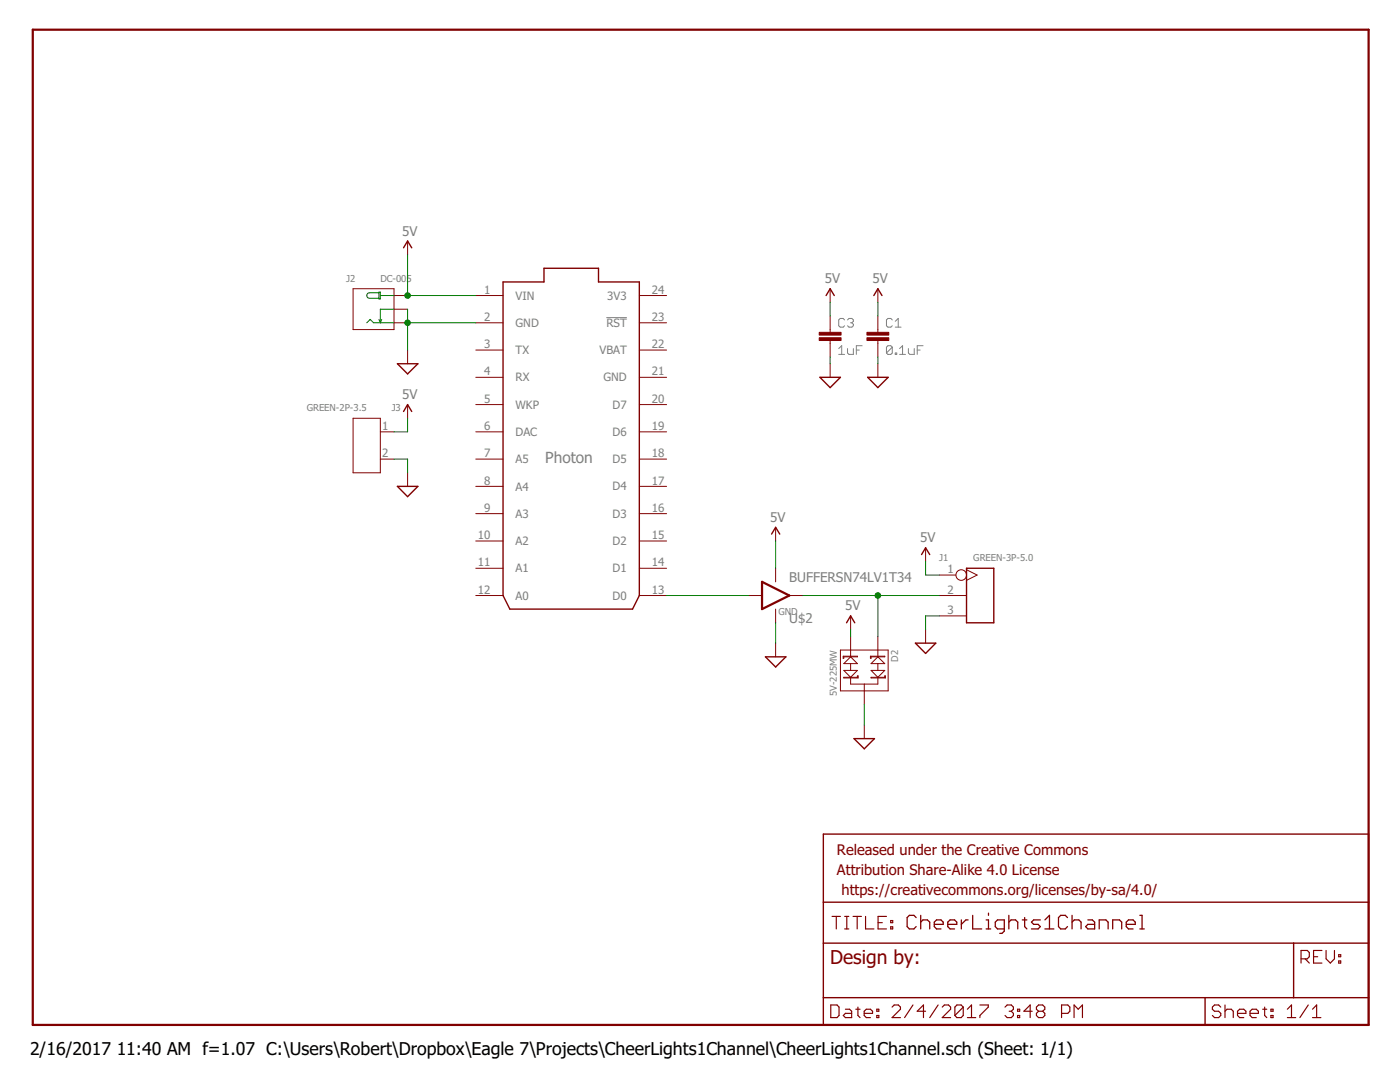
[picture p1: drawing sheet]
<svg xmlns="http://www.w3.org/2000/svg" width="279mm" height="216mm" viewBox="0 0 279 216" stroke-linecap="round" stroke-linejoin="round" font-family="sans-serif">
<g fill="none" stroke="#808080" stroke-width=".2">
<path d="M121 63.4h4.1M167.4 70.7h1.2M167.4 69.6l.6-.6v1.7M168.6 63.8l-.3-.3h-.6l-.3 .3v1.2l.3 .3h.6l.3-.3M169.1 69.6v.8l.3 .3h.9v-1.1M169.1 63.8l.3-.3h.6l.3 .3v.3l-.3 .3M169.7 64.4h.3M170 64.4l.3 .3v.3l-.3 .3h-.6l-.3-.3M170.9 69.8h.6M172.1 69h-1.2v1.7M178.1 63.8l-.3-.3h-.6l-.3 .3v1.2l.3 .3h.6l.3-.3M178.1 69.3l-.3-.3h-.6l-.3 .3v1.1"/>
<path d="M178.1 69.3v1.1l-.3 .3h-.6l-.3-.3M178.1 69.3l-1.2 1.1M178.7 70.4h.3v.3h-.3zM178.7 65.3h1.1M178.7 64.1l.6-.6v1.8M179.5 70.7h1.2M179.5 69.6l.6-.6v1.7M181.3 69.6v.8l.3 .3h.9v-1.1M183 69.8h.6M184.2 69h-1.2v1.7"/>
</g>
<g fill="none" stroke="#800000" stroke-width=".28">
<path d="M80.5 49.4l.8-1.3 .9 1.3M100.4 56.3h8.2v-2.8h10.8v2.8h8.2v62.5l-1.4 2.7h-24.5l-1.3-2.7zM164.9 59l.8-1.4 .8 1.4M174.4 59l.8-1.4 .8 1.4M79.3 72.6h4.1l-2.1 2zM163.6 75.3h4.1l-2 2zM173.2 75.3h4l-2 2zM79.3 97h4.1l-2.1 2.1zM80.5 82.1l.8-1.4 .9 1.4M154 106.6l.8-1.4 .8 1.4M183.9 110.7l.8-1.4 .8 1.4M192.9 113.4h5.4v10.9h-5.4z"/>
<path d="M152.8 131.1h4l-2 2zM169 124.3l.8-1.4 .8 1.4M182.7 128.3h4.1l-2.1 2.1zM170.4 147.4h4.1l-2 2zM164.3 166.4h108.8v38.1h-108.8zM164.3 188.2h108.8M164.3 199.1h108.8M164.3 180h108.8M240.5 199.1v5.4M258.2 188.2v10.9"/>
</g>
<g fill="none" stroke="#800000" stroke-width=".2">
<path d="M70.5 57.6h8.1v8.2h-8.1zM78.6 59h2.7M81.3 48.1v2.7M95 59h5.4M127.6 59h5.4M165.7 57.6v2.7M175.2 57.6v2.7M78.6 64.4h2.7M78.6 61.7h2.7M81.3 69.8v2.8M95 64.4h5.4M95 69.8h5.4"/>
<path d="M95 75.3h5.4M127.6 64.4h5.4M127.6 69.8h5.4M127.6 75.3h5.4M165.7 63.1v3.2M165.7 67.9v3.3M165.7 72.6v2.7M175.2 63.1v3.2M175.2 67.9v3.3M175.2 72.6v2.7M70.5 83.5h5.4v10.8h-5.4zM75.9 86.2h2.7"/>
<path d="M75.9 91.6h2.7M81.3 80.7v2.8M81.3 94.3v2.7M95 80.7h5.4M95 86.2h5.4M95 91.6h5.4M95 97h5.4M127.6 80.7h5.4M127.6 86.2h5.4M127.6 91.6h5.4M127.6 97h5.4M95 102.5h5.4"/>
<path d="M95 107.9h5.4M95 113.4h5.4M95 118.8h5.4M127.6 102.5h5.4M127.6 107.9h5.4M127.6 113.4h5.4M127.6 118.8h5.4M149.4 118.8h2.7M154.8 105.2v2.7M154.8 113.4v2.7M157.5 118.8h2.7M184.7 109.3v2.7"/>
<path d="M187.5 118.8h5.4M187.5 114.7h3.3M192.9 113.7l2.1 1-2.1 1.1M154.8 121.5v2.8M154.8 128.3v2.8M167.7 129.7h9.5v8.2h-9.5zM168.3 130.9h2.8v.2h-2.7v.2h-.1zM168.4 135.1h2.7v-.2h.2v.4h-2.9zM168.4 133.8h2.7l-1.3 1.3zM169.8 135.1v1.4h5.4v-1.4M169.8 131.1l1.3 1.3h-2.7zM169.8 122.9v2.7"/>
<path d="M169.8 127v4.1M169.8 132.4v1.4M172.5 136.5v4.1M173.7 130.9h2.9v.2h-2.8v.2h-.1zM173.8 135.1h2.8v-.2h.1v.4h-2.9zM173.8 133.8h2.8l-1.4 1.3zM175.2 127v4.1M175.2 132.4v1.4M175.2 131.1l1.4 1.3h-2.8zM184.7 125.6v2.7M187.5 122.9h5.4M172.5 144.7v2.7"/>
<circle cx="191.8" cy="114.7" r="1.06"/>
</g>
<path d="M6.5 5.9h266.6v198.6h-266.6zM152.1 116.1l5.4 2.7-5.4 2.7z" fill="none" stroke="#800000" stroke-width=".44"/>
<g fill="none" stroke="#800000" stroke-width=".23">
<path d="M166.1 182.9h1.6M166.9 182.9v2.5M168.6 182.9h.8M168.6 185.4h.8M169 182.9v2.5M170.2 182.9h1.7M171.1 182.9v2.5M172.7 182.9v2.5h1.7M175.2 184.1h.9M176.9 182.9h-1.7v2.5h1.7M177.8 184.9h.4v.5h-.4zM177.8 183.7h.4v.4h-.4z"/>
<path d="M259.7 191.3h1.2l.4-.4v-.8l-.4-.4h-1.2v2.5M260.5 191.3l.8 .9M262.1 190.9h.9M263.8 189.7h-1.7v2.5h1.7M264.6 189.7v1.6l.9 .9 .8-.9v-1.6M267.2 191.7h.4v.5h-.4zM267.2 190.5h.4v.4h-.4zM165.8 200.5h1.2l.4 .5v1.6l-.4 .5h-1.2zM168.7 201.4h.8l.5 .4v1.3h-1.3l-.4-.5 .4-.4h1.3M170.8 201.4h.8M171.2 201v1.6l.4 .5M172.5 202.2h1.6v-.4l-.4-.4h-.8l-.4 .4v.8l.4 .5h.8"/>
<path d="M175 202.6h.4v.5h-.4zM175 201.4h.4v.4h-.4zM178 201l.5-.5h.8l.4 .5v.4l-1.7 1.7h1.7M182.2 200.5l-1.7 2.6M184.7 201.8h-1.7l1.3-1.3v2.6M187.2 200.5l-1.7 2.6M188 201l.5-.5h.8l.4 .5v.4l-1.7 1.7h1.7M192.2 201v1.6l-.4 .5h-.8l-.4-.5M192.2 201l-.4-.5h-.8l-.4 .5v1.6M192.2 201l-1.6 1.6M193.1 203.1h1.6M193.1 201.4l.8-.9v2.6"/>
<path d="M195.6 200.5h1.6v.5l-1.6 1.6v.5M200.6 201l.4-.5h.8l.4 .5v.4l-.4 .4M201.4 201.8h.4M201.8 201.8l.4 .4v.4l-.4 .5h-.8l-.4-.5M203.1 202.6h.4v.5h-.4zM203.1 201.4h.4v.4h-.4zM206 201.8h-1.7l1.3-1.3v2.6M207.3 201.8l-.5 .4v.4l.5 .5h.8l.4-.5v-.4l-.4-.4M207.3 201.8l-.5-.4v-.4l.5-.5h.8l.4 .5v.4l-.4 .4M207.3 201.8h.8M211.9 202.2h1.2l.4-.4v-.8l-.4-.5h-1.2v2.6M214.4 203.1v-2.6l.8 .9 .8-.9v2.6"/>
<path d="M243.6 201l-.4-.5h-.8l-.4 .5v.4l.4 .4h.8l.4 .4v.4l-.4 .5h-.8l-.4-.5M244.5 201.8l.4-.4h.8l.4 .4v1.3M244.5 200.5v2.6M247 202.2h1.6v-.4l-.4-.4h-.8l-.4 .4v.8l.4 .5h.8M249.5 202.2h1.6v-.4l-.4-.4h-.8l-.4 .4v.8l.4 .5h.8M252 201.4h.8M252.4 201v1.6l.4 .5M253.6 202.6h.5v.5h-.5zM253.6 201.4h.5v.4h-.5zM256.9 203.1h1.7M256.9 201.4l.8-.9v2.6M261.1 200.5l-1.7 2.6"/>
<path d="M261.9 203.1h1.7M261.9 201.4l.9-.9v2.6"/>
</g>
<g fill="none" stroke="#800000" stroke-width=".25">
<path d="M182.8 183.1l-.4-.5h-.9l-.5 .5v1.8l.5 .5h.9l.4-.5M183.7 182.6v2.8M183.7 184l.5-.4h.9l.4 .4v1.4M186.5 184.4h1.7v-.4l-.4-.4h-.9l-.4 .4v.9l.4 .5h.9M189.1 184.4h1.8v-.4l-.4-.4h-.9l-.5 .4v.9l.5 .5h.9M191.9 183.6v1.8M193.2 183.6h-.4l-.9 .8M194.1 182.6v2.8h1.8M196.8 185.4h.9M196.8 183.6h.5v1.8M197.3 182.2v.4M200.4 185.4h-1.3l-.5-.5v-.9l.5-.4h1.3v2.2l-.4 .4h-.5"/>
<path d="M201.3 184l.5-.4h.9l.4 .4v1.4M201.3 182.6v2.8M204 183.6h.9M204.5 183.1v1.8l.4 .5M207.6 183.6h-1.3l-.5 .4 .5 .4h.9l.4 .5-.4 .5h-1.4M208.5 185.4h1.8M208.5 183.6l.9-1v2.8M213 183.1l-.4-.5h-.9l-.5 .5v1.8l.5 .5h.9l.4-.5M214 184l.4-.4h.9l.5 .4v1.4M214 182.6v2.8M217.1 183.6h.9l.5 .4v1.4h-1.4l-.4-.5 .4-.5h1.4M219.4 185.4v-1.8h1.3l.4 .4v1.4"/>
<path d="M222.1 185.4v-1.8h1.3l.5 .4v1.4M224.8 184.4h1.8v-.4l-.5-.4h-.9l-.4 .4v.9l.4 .5h.9M227.5 182.6h.4v2.8M227.5 185.4h.9"/>
</g>
<g fill="#800000" stroke="#800000" stroke-width=".2">
<path d="M173 67.4h4.4v.5h-4.4z"/>
<path d="M173 66.3h4.4v.6h-4.4z"/>
<path d="M163.5 67.4h4.4v.5h-4.4z"/>
<path d="M163.5 66.3h4.4v.6h-4.4z"/>
</g>
<g fill="none" stroke="#008000" stroke-width=".2">
<path d="M75.6 58.4h-1.9a.55 .55 0 0 0-.5 .6 .55 .55 0 0 0 .5 .5h1.9M75.6 58.3h.3v1.3h-.3zM75.9 59h2.7M81.3 50.8v8.2h13.7M73.2 64.4l.7-.7 .6 .7h4.1M75.6 63.7l.3 .7M76.2 63.7l-.3 .7M78.6 61.7h-2.7v2.7M81.3 64.4h13.7M81.3 61.7v8.1M165.7 60.3v2.8M165.7 71.2v1.4"/>
<path d="M175.2 60.3v2.8M175.2 71.2v1.4M78.6 91.6h2.7v2.7M81.3 83.5v2.7h-2.7M133 118.8h16.4M154.8 107.9v5.5M160.2 118.8h27.3M175.2 118.8v8.2M184.7 112v2.7h2.8M154.8 124.3v4M169.8 125.6v1.4M187.5 122.9h-2.8v2.7"/>
<path d="M172.5 140.6v4.1"/>
</g>
<g fill="#008000" stroke="#008000" stroke-width=".2">
<circle cx="81.3" cy="64.4" r=".55"/>
<circle cx="81.3" cy="59" r=".55"/>
<circle cx="175.2" cy="118.8" r=".55"/>
</g>
<text font-size="3.8" fill="#800000" x="165.7" y="192.3">Design by:</text>
<g font-size="3.5">
<text x="6" y="210.6">2/16/2017</text>
<text x="23.3" y="210.6">11:40 AM f=1.07 C:\Users\Robert\Dropbox\Eagle 7\Projects\CheerLights1Channel\CheerLights1Channel.sch (Sheet: 1/1)</text>
</g>
<text font-size="3.1" fill="#808080" x="108.8" y="92.4">Photon</text>
<g font-size="2.9" fill="#800000">
<text x="167" y="170.5">Released under the Creative Commons</text>
<text x="167" y="174.6">Attribution Share-Alike 4.0 License</text>
<text x="168" y="178.7">https://creativecommons.org/licenses/by-sa/4.0/</text>
</g>
<g font-size="2.7" fill="#808080">
<text x="80.3" y="47">5V</text>
<text x="164.6" y="56.5">5V</text>
<text x="174.1" y="56.5">5V</text>
<text x="80.3" y="79.6">5V</text>
<text x="153.7" y="104.1">5V</text>
<text x="183.6" y="108.2">5V</text>
<text x="157.5" y="116.1">BUFFERSN74LV1T34</text>
<text x="157.5" y="124.3">U$2</text>
<text x="168.7" y="121.8">5V</text>
</g>
<g font-size="2.3" fill="#808080">
<text x="96.6" y="58.6">1</text>
<text x="102.9" y="59.8">VIN</text>
<text x="121.2" y="59.8">3V3</text>
<text x="130.1" y="58.6">24</text>
<text x="96.6" y="64">2</text>
<text x="102.9" y="65.2">GND</text>
<text x="121" y="65.2">RST</text>
<text x="130.1" y="64">23</text>
<text x="96.6" y="69.5">3</text>
<text x="102.9" y="70.7">TX</text>
<text x="119.6" y="70.7">VBAT</text>
<text x="130.1" y="69.5">22</text>
<text x="96.6" y="74.9">4</text>
<text x="102.9" y="76.1">RX</text>
<text x="120.4" y="76.1">GND</text>
<text x="130.1" y="74.9">21</text>
<text x="96.6" y="80.4">5</text>
<text x="102.9" y="81.6">WKP</text>
<text x="122.3" y="81.5">D7</text>
<text x="130.1" y="80.4">20</text>
<text x="76.3" y="85.8">1</text>
<text x="96.6" y="85.8">6</text>
<text x="102.9" y="87">DAC</text>
<text x="122.3" y="87">D6</text>
<text x="130.1" y="85.8">19</text>
<text x="76.3" y="91.2">2</text>
<text x="96.6" y="91.2">7</text>
<text x="102.9" y="92.4">A5</text>
<text x="122.3" y="92.4">D5</text>
<text x="130.1" y="91.2">18</text>
<text x="96.6" y="96.7">8</text>
<text x="102.9" y="97.9">A4</text>
<text x="122.3" y="97.9">D4</text>
<text x="130.1" y="96.7">17</text>
<text x="95.3" y="107.6">10</text>
<text x="96.6" y="102.1">9</text>
<text x="102.9" y="103.3">A3</text>
<text x="122.3" y="103.3">D3</text>
<text x="130.1" y="102.1">16</text>
<text x="130.1" y="107.6">15</text>
<text x="95.3" y="113">11</text>
<text x="102.9" y="108.8">A2</text>
<text x="122.3" y="108.8">D2</text>
<text x="130.1" y="113">14</text>
<text x="95.3" y="118.4">12</text>
<text x="102.9" y="114.2">A1</text>
<text x="102.9" y="119.6">A0</text>
<text x="122.3" y="114.2">D1</text>
<text x="122.3" y="119.6">D0</text>
<text x="130.1" y="118.4">13</text>
<text x="189.1" y="114.4">1</text>
<text x="189.1" y="118.4">2</text>
<text x="189.1" y="122.5">3</text>
</g>
<g font-size="1.9" fill="#808080">
<text x="69.1" y="56.3">J2</text>
<text x="75.9" y="56.3">DC-005</text>
<text x="61.2" y="82.1">GREEN-2P-3.5</text>
<text x="78.2" y="82.1">J3</text>
<text x="187.4" y="112">J1</text>
<text x="194.2" y="112">GREEN-3P-5.0</text>
<text x="155.3" y="122.6">GND</text>
<text x="179.3" y="132" transform="rotate(-90 179.3 132)">D2</text>
<text x="167" y="138.9" transform="rotate(-90 167 138.9)">5V-225MW</text>
</g>
</svg>
